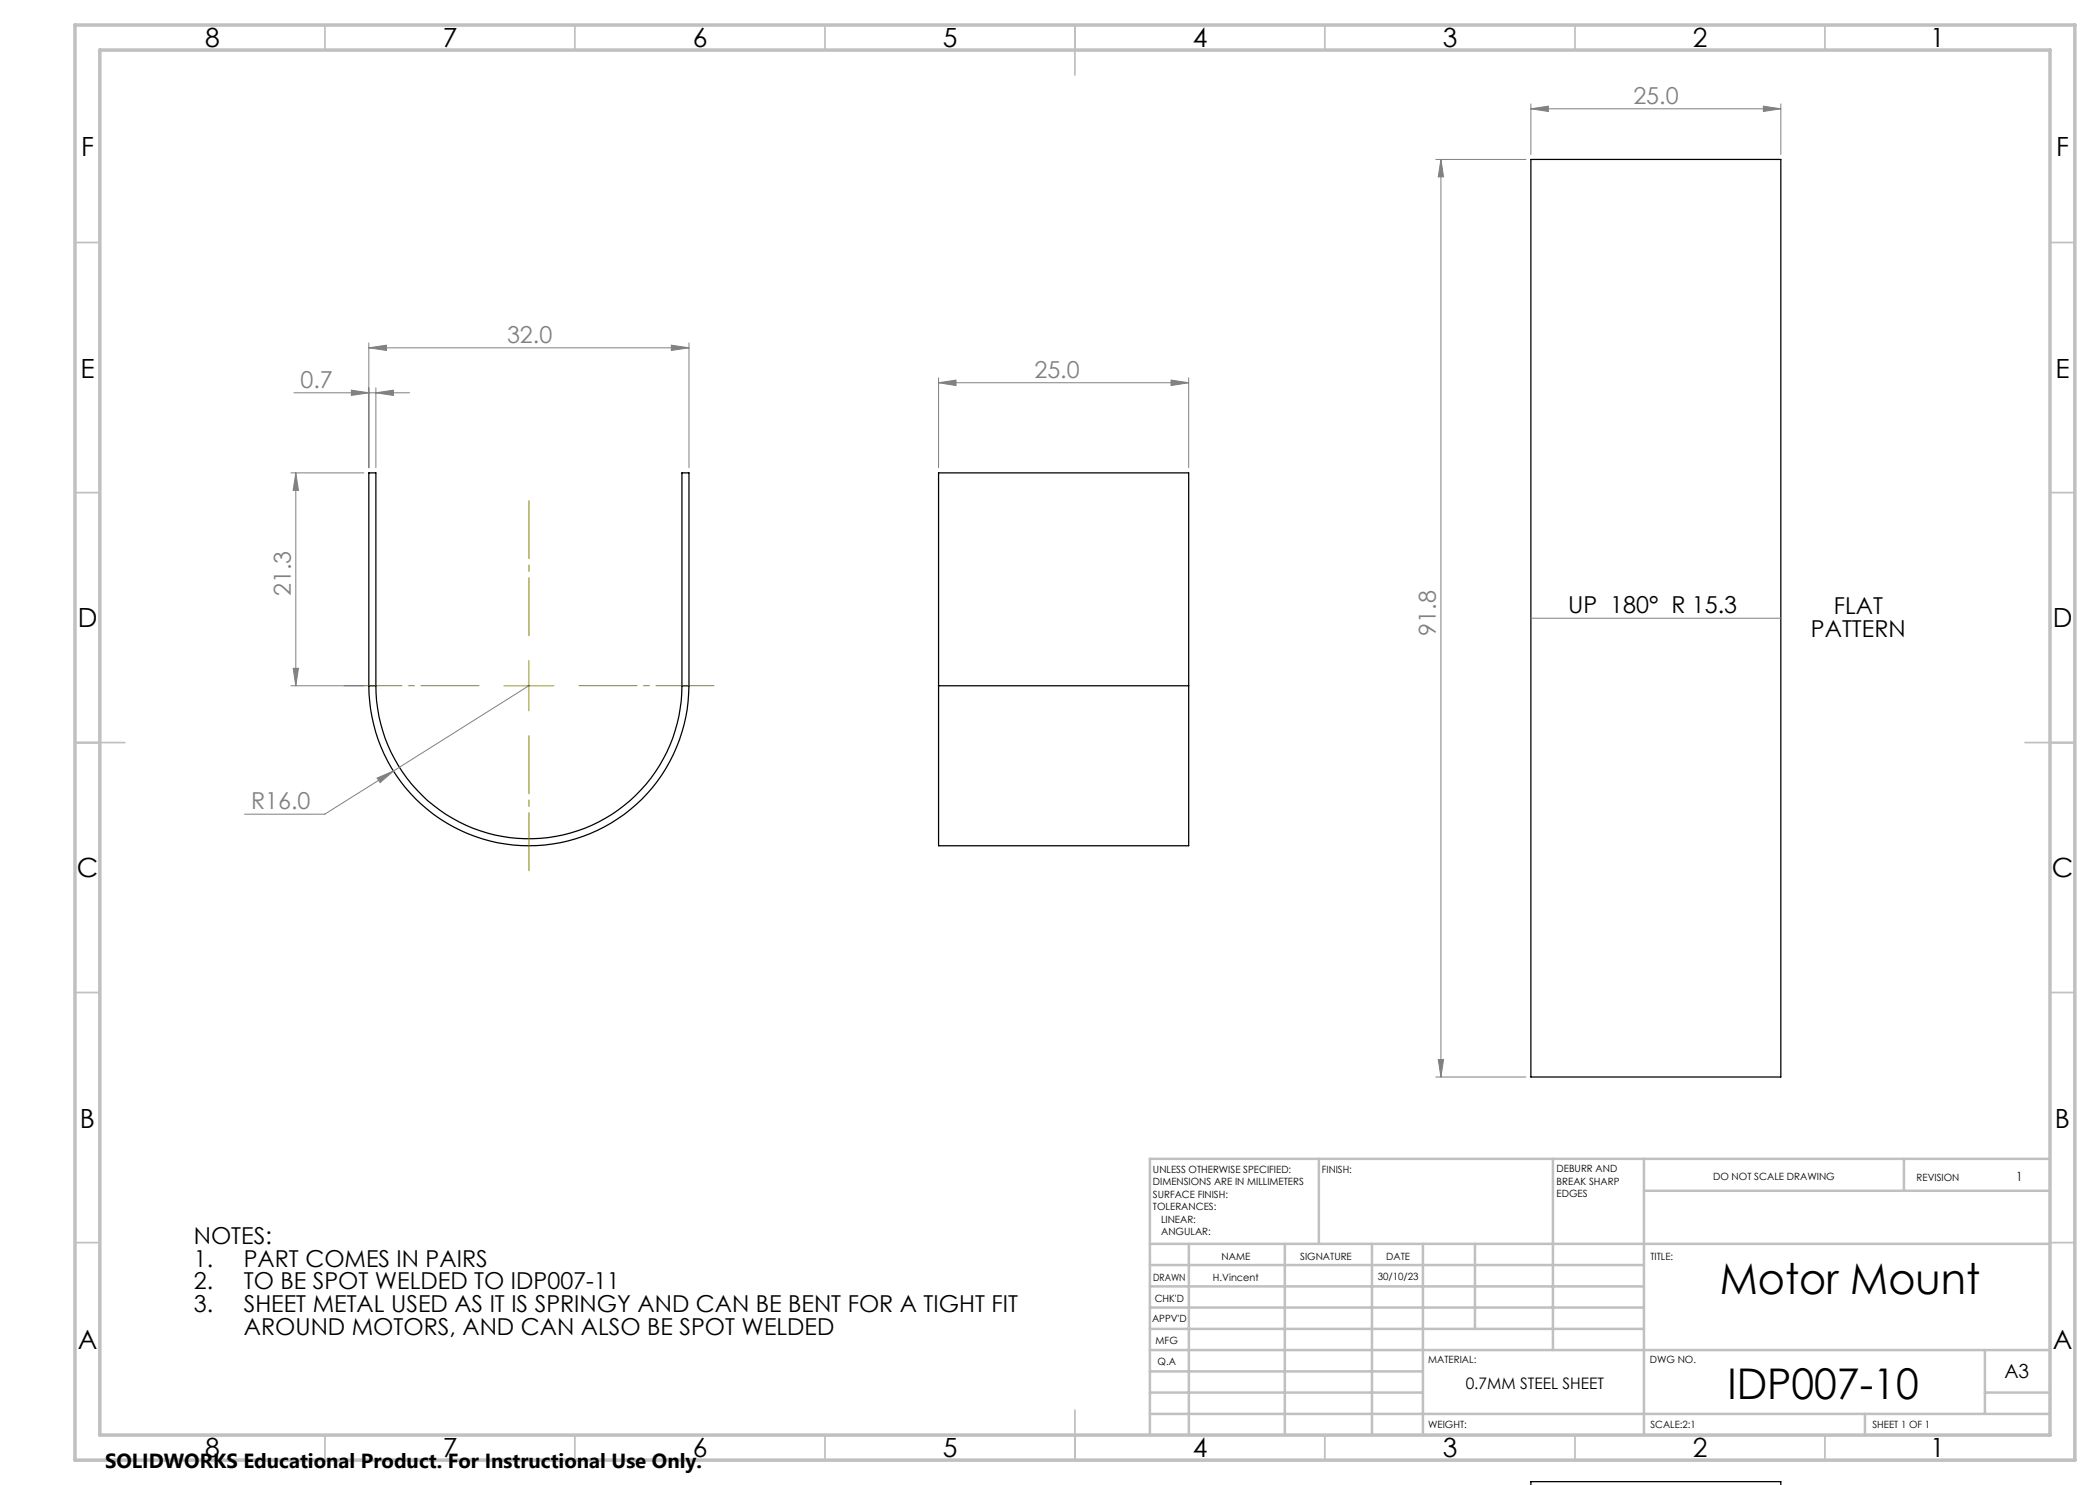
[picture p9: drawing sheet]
<svg xmlns="http://www.w3.org/2000/svg" width="420mm" height="297mm" viewBox="0 0 420 297" stroke-linecap="round" stroke-linejoin="round" font-family="sans-serif">
<path d="M306.2 31.9h50v183.5h-50zM73.8 137.2a32 32 0 0 0 32 32 32 32 0 0 0 32-32M73.8 137.2v-42.6h1.4v42.6M73.8 137.2h1.4M75.2 137.2a30.6 30.6 0 0 0 30.6 30.6 30.6 30.6 0 0 0 30.6-30.6M136.4 137.2h1.4M136.4 137.2v-42.6h1.4v42.6M187.7 137.2v32h50v-32M187.7 137.2h50M187.7 137.2v-42.6h50v42.6M306.2 297.1v-.8h50v.8" fill="none" stroke="#000" stroke-width=".25"/>
<g fill="none" stroke="#808080" stroke-width=".2">
<path d="M287.2 31.9h18M288.2 31.9v183.5M288.2 31.9l.5 3.5h-1zM306.2 21.8l3.5-.6v1.1zM306.2 20.8v10.1M306.2 21.8h50M352.7 21.2l3.5 .6-3.5 .5zM356.2 20.8v10.1M58.8 78.6h23.1M70.3 78l3.5 .6-3.5 .5zM73.8 69.6l3.5-.6v1.1zM73.8 68.6v25"/>
<path d="M73.8 69.6h64M75.2 78.6l3.5-.6v1.1zM75.2 77.6v16M134.3 69l3.5 .6-3.5 .5zM137.8 68.6v25M187.7 76.5l3.5-.5v1.1zM187.7 75.6v18M187.7 76.5h50M234.2 76l3.5 .5-3.5 .6zM237.7 75.6v18M58.2 94.6h14.6M59.2 94.6l.5 3.5h-1.1z"/>
<path d="M59.2 94.6v42.6M58.2 137.2h14.6M58.6 133.7h1.1l-.5 3.5zM105.8 137.2l-40.9 25.6h-16M306.2 123.6h50M75.4 155.6l3.3-1.4-2.7 2.3zM287.2 215.4h18M287.7 211.9h1l-.5 3.5z"/>
</g>
<path d="M95.8 137.1h-27M105.8 127.1v-27M115.8 137.1h27M105.8 147.1v27" fill="none" stroke="#808000" stroke-width=".2" stroke-dasharray="15.2 1.3 1.3 1.3" stroke-dashoffset="3.6"/>
<path d="M100.8 137.2h10M105.8 132.1v10.1" fill="none" stroke="#808000" stroke-width=".2"/>
<g fill="none" stroke="#c0c0c0" stroke-width=".35">
<path d="M65 5v5M115 5v5M165 5v5M215 5v10M265 5v5M315 5v5M365 5v5M15 48.5h5M410 48.5h5M15 98.5h5M410 98.5h5M15 148.5h10"/>
<path d="M405 148.5h10M15 198.5h5M410 198.5h5M15 248.5h5M410 248.5h5M65 287v5M115 287v5M165 287v5M215 282v10M265 287v5M315 287v5M365 287v5"/>
</g>
<g fill="none" stroke="#c0c0c0" stroke-width=".5">
<path d="M263.8 231.8v17M310.6 231.8v38.2M328.8 231.8v55.2M328.8 238.2h81.2M380.8 231.8v6.4M410 231.8h-180v55.2M230 248.8h180M230 257.3h98.8M230 253h98.8M237.8 248.8v38.2M257 248.8v38.2M274.4 248.8v38.2"/>
<path d="M284.6 248.8v38.2M295 248.8v17M230 265.8h98.8M230 261.5h98.8M230 278.5h54.6M230 274.3h54.6M230 270h180M397 278.5h13M397 270v12.8M230 282.8h180M373 282.8v4.2"/>
</g>
<path d="M15 5h400v287h-400zM20 10h390v277h-390z" fill="none" stroke="#c0c0c0" stroke-width=".7"/>
<g fill="#808080">
<path d="M70.3 78l3.5 .6-3.5 .5zM75.2 78.6l3.5-.6v1.1zM73.8 69.6l3.5-.6v1.1zM134.3 69l3.5 .6-3.5 .5zM75.4 155.6l.6 .9 2.7-2.3zM187.7 76.5l3.5-.5v1.1zM234.2 76l3.5 .5-3.5 .6zM306.2 21.8l3.5-.6v1.1zM352.7 21.2l3.5 .6-3.5 .5z"/>
<path d="M58.6 133.7h1.1l-.5 3.5zM59.2 94.6l.5 3.5h-1.1zM287.7 211.9h1l-.5 3.5zM288.2 31.9l.5 3.5h-1z"/>
</g>
<g font-size="8.5">
<text x="343.9" y="258.8">Motor Mount</text>
<text x="345.5" y="279.7">IDP007-10</text>
</g>
<g font-size="5.3">
<text x="41" y="9.5">8</text>
<text x="88.5" y="9.5">7</text>
<text x="138.5" y="9.5">6</text>
<text x="188.5" y="9.5">5</text>
<text x="238.5" y="9.5">4</text>
<text x="288.5" y="9.5">3</text>
<text x="338.5" y="9.5">2</text>
<text x="386" y="9.5">1</text>
<text x="16.2" y="31.2">F</text>
<text x="411.2" y="31.2">F</text>
<text x="16.1" y="75.5">E</text>
<text x="411.1" y="75.5">E</text>
<text x="15.5" y="125.5">D</text>
<text x="410.5" y="125.5">D</text>
<text x="15.4" y="175.5">C</text>
<text x="410.4" y="175.5">C</text>
<text x="16" y="225.5">B</text>
<text x="411" y="225.5">B</text>
<text x="15.5" y="269.7">A</text>
<text x="410.5" y="269.7">A</text>
<text x="41" y="291.5">8</text>
<text x="88.5" y="291.5">7</text>
<text x="138.5" y="291.5">6</text>
<text x="188.5" y="291.5">5</text>
<text x="238.5" y="291.5">4</text>
<text x="288.5" y="291.5">3</text>
<text x="338.5" y="291.5">2</text>
<text x="386" y="291.5">1</text>
</g>
<g font-size="4.7" fill="#808080">
<text x="326.7" y="20.7">25.0</text>
<text x="101.4" y="68.5">32.0</text>
<text x="60.1" y="77.5">0.7</text>
<text x="206.9" y="75.5">25.0</text>
<text x="58.2" y="119.2" transform="rotate(-90 58.2 119.2)">21.3</text>
<text x="287.2" y="127.1" transform="rotate(-90 287.2 127.1)">91.8</text>
<text x="50.2" y="161.8">R16.0</text>
</g>
<g font-size="4.7">
<text x="313.6" y="122.6">UP 180° R 15.3</text>
<text x="366.8" y="122.8">FLAT</text>
<text x="362.2" y="127.4">PATTERN</text>
<text x="38.8" y="248.8">NOTES:</text>
<text x="38.8" y="253.4">1.</text>
<text x="38.8" y="257.9">2.</text>
<text x="48.8" y="253.4">PART COMES IN PAIRS</text>
<text x="48.8" y="257.9">TO BE SPOT WELDED TO IDP007-11</text>
<text x="38.8" y="262.4">3.</text>
<text x="48.8" y="262.4">SHEET METAL USED AS IT IS SPRINGY AND CAN BE BENT FOR A TIGHT FIT</text>
<text x="48.8" y="266.9">AROUND MOTORS, AND CAN ALSO BE SPOT WELDED</text>
</g>
<text font-size="4.1" x="21" y="293.7">SOLIDWORKS Educational Product. For Instructional Use Only.</text>
<text font-size="3.9" x="400.9" y="275.5">A3</text>
<text font-size="3.2" x="293.1" y="277.9">0.7MM STEEL SHEET</text>
<text font-size="2.5" x="403.2" y="236.1">1</text>
<g font-size="2">
<text x="230.6" y="234.6">UNLESS OTHERWISE SPECIFIED:</text>
<text x="230.6" y="237.1">DIMENSIONS ARE IN MILLIMETERS</text>
<text x="230.6" y="239.6">SURFACE FINISH:</text>
<text x="264.4" y="234.6">FINISH:</text>
<text x="311.3" y="234.5">DEBURR AND</text>
<text x="311.3" y="237">BREAK SHARP</text>
<text x="311.3" y="239.5">EDGES</text>
<text x="342.6" y="236">DO NOT SCALE DRAWING</text>
<text x="383.3" y="236.2">REVISION</text>
<text x="230.6" y="242.1">TOLERANCES:</text>
<text x="232.2" y="244.6">LINEAR:</text>
<text x="232.2" y="247.1">ANGULAR:</text>
<text x="244.3" y="252">NAME</text>
<text x="260" y="251.9">SIGNATURE</text>
<text x="277.2" y="251.9">DATE</text>
<text x="330.1" y="251.9">TITLE:</text>
<text x="230.6" y="256.1">DRAWN</text>
<text x="242.6" y="256.1">H.Vincent</text>
<text x="275.5" y="255.9">30/10/23</text>
<text x="230.9" y="260.3">CHK'D</text>
<text x="230.4" y="264.4">APPV'D</text>
<text x="231.1" y="268.8">MFG</text>
<text x="231.5" y="273">Q.A</text>
<text x="285.6" y="272.5">MATERIAL:</text>
<text x="330" y="272.5">DWG NO.</text>
<text x="285.6" y="285.5">WEIGHT:</text>
<text x="330.1" y="285.6">SCALE:2:1</text>
<text x="374.5" y="285.6">SHEET 1 OF 1</text>
</g>
</svg>
